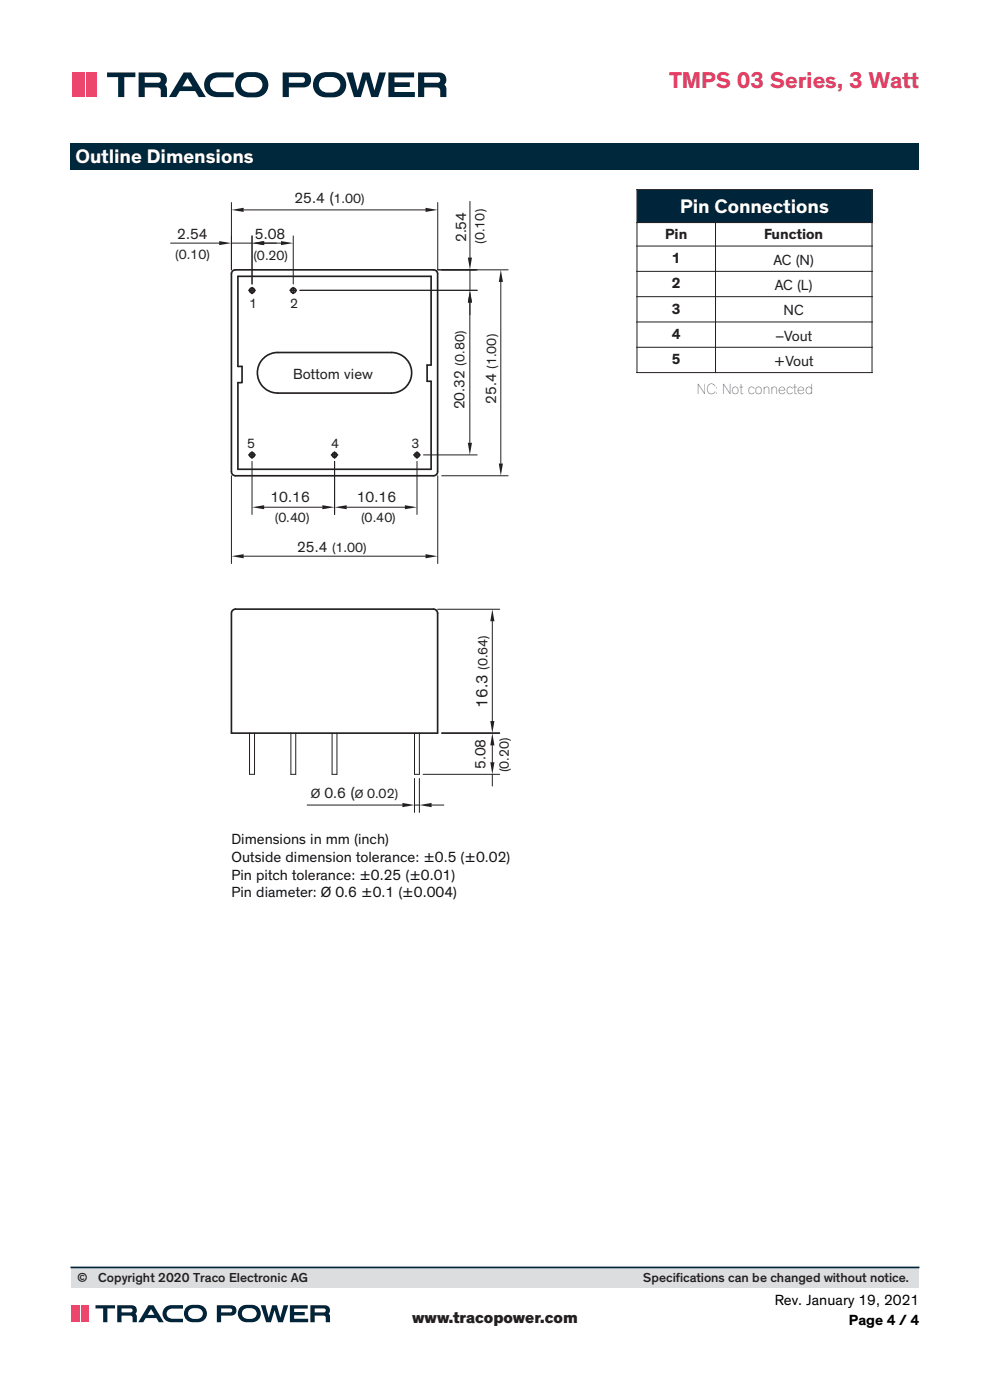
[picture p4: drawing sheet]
<svg xmlns="http://www.w3.org/2000/svg" width="210mm" height="297mm" viewBox="0 0 210 297" stroke-linecap="round" stroke-linejoin="round" font-family="sans-serif">
<path d="M15 30.4h180v5.6h-180z" fill="#00283d"/>
<path d="M49.4 57.4l.5-.2h42.1a.86 .86 0 0 1 .8 .9v42a.85 .85 0 0 1-.8 .8h-42.1a.85 .85 0 0 1-.8-.8v-42.1zM50.5 58.6h41v18.8h-.9v3.5h.9v18.7h-41v-18.4h.8v-3.5h-.8zM55.8 76.1a5 5 0 0 1 2.5-1.3h24.7a4.3 4.3 0 0 1 4.3 3.7v.9a4.3 4.3 0 0 1-4.3 4h-24.1a4.4 4.4 0 0 1-4.3-4v-.6a4.4 4.4 0 0 1 1.2-2.7zM49.2 129.6l.6-.4h42.2a.86 .86 0 0 1 .8 .9v25.4h-43.7v-25.5z" fill="none" stroke="#231f20" stroke-width=".35"/>
<path d="M93.7 155.5h12.3M104.4 158.1v3.6M89.8 164.3h16.2M104.4 164.3v2.5" fill="none" stroke="#231f20" stroke-width=".21"/>
<g fill="#231f20">
<path d="M104.4 155.5l.5 2.6h-.9z"/>
<path d="M104 161.7h.9l-.5 2.6z"/>
</g>
<path d="M93.7 57.2h14.1M106.2 59.8v38.5M93.7 100.9h14.1" fill="none" stroke="#231f20" stroke-width=".21"/>
<g fill="#231f20">
<path d="M106.2 57.2l.5 2.6h-.9z"/>
<path d="M105.8 98.3h.9l-.5 2.6z"/>
</g>
<path d="M93.7 57.2h7.4M92.8 129.2h13.2M104.4 131.8v21.2M93.7 155.5h12.3" fill="none" stroke="#231f20" stroke-width=".21"/>
<g fill="#231f20">
<path d="M104 153h.9l-.5 2.5z"/>
<path d="M104.4 129.2l.5 2.6h-.9z"/>
</g>
<path d="M53.5 61v1.3" fill="none" stroke="#231f20" stroke-width=".35"/>
<path d="M49.1 43v14.2M51.7 44.5h38.6M92.9 43v14.2" fill="none" stroke="#231f20" stroke-width=".21"/>
<g fill="#231f20">
<path d="M49.1 44.5l2.6-.4v.9z"/>
<path d="M90.3 44.1l2.5 .4-2.5 .5z"/>
</g>
<path d="M36.2 51.6h10.3M49.1 50v7.2M49.1 51.6h4.4M53.5 50v10.3M56 51.6h2.6M92.9 57.2h7.7" fill="none" stroke="#231f20" stroke-width=".21"/>
<path d="M52.8 61.6h1.3" fill="none" stroke="#231f20" stroke-width=".35"/>
<g fill="#231f20">
<path d="M53.5 51.6l2.5-.4v.8z"/>
<path d="M46.5 51.2l2.6 .4-2.6 .4z"/>
</g>
<path d="M53.5 50v10.3M56 51.6h3.6M62.2 50v10.3" fill="none" stroke="#231f20" stroke-width=".21"/>
<g fill="#231f20">
<path d="M53.5 51.6l2.5-.4v.8z"/>
<path d="M59.6 51.2l2.6 .4-2.6 .4z"/>
</g>
<path d="M53.5 97.9v11.2M71 97.9v11.2M56 107.6h12.4" fill="none" stroke="#231f20" stroke-width=".21"/>
<g fill="#231f20">
<path d="M68.4 107.2l2.6 .4-2.6 .4z"/>
<path d="M53.5 107.6l2.5-.4v.8z"/>
</g>
<path d="M71 97.9v11.2M88.5 97.9v11.2M73.5 107.6h12.4" fill="none" stroke="#231f20" stroke-width=".21"/>
<g fill="#231f20">
<path d="M71 107.6l2.5-.4v.8z"/>
<path d="M85.9 107.2l2.6 .4-2.6 .4z"/>
</g>
<path d="M49.1 100.9v18.7M51.7 118h38.6M92.9 100.9v18.7" fill="none" stroke="#231f20" stroke-width=".21"/>
<g fill="#231f20">
<path d="M90.3 117.6l2.5 .4-2.5 .4z"/>
<path d="M49.1 118l2.6-.4v.8z"/>
</g>
<path d="M63.6 61.6h37.6M99.7 64.2v29.7M89.8 96.5h11.4" fill="none" stroke="#231f20" stroke-width=".21"/>
<g fill="#231f20">
<path d="M99.7 61.6l.4 2.6h-.9z"/>
<path d="M99.2 93.9h.9l-.4 2.6z"/>
</g>
<path d="M92.9 57.2h8.3M99.7 42.7v11.9M99.7 57.2v4.4M63.6 61.6h37.6M99.7 64.2v2.6" fill="none" stroke="#231f20" stroke-width=".21"/>
<g fill="#231f20">
<path d="M99.7 61.6l.4 2.6h-.9z"/>
<path d="M99.2 54.6h.9l-.4 2.6z"/>
</g>
<path d="M52.9 155.5v8.8h1.1v-8.8M61.7 155.5v8.8h1v-8.8M70.4 155.5v8.8h1.1v-8.8M87.9 155.5v8.8h1.1v-8.8M65.1 170.8h20.3M87.9 165.1v7.3M87.9 170.8h1.1M89 165.1v7.3M91.6 170.8h2.6" fill="none" stroke="#231f20" stroke-width=".21"/>
<g fill="none" stroke="#231f20" stroke-width=".35">
<path d="M61.5 61.6h1.3M62.2 61v1.3M52.8 96.5h1.3M53.5 95.9v1.3M70.3 96.5h1.3M71 95.9v1.3M87.8 96.5h1.3M88.5 95.9v1.3"/>
<circle cx="53.5" cy="61.6" r=".52"/>
<circle cx="62.2" cy="61.6" r=".53"/>
<circle cx="53.5" cy="96.5" r=".51"/>
<circle cx="71" cy="96.5" r=".51"/>
<circle cx="88.4" cy="96.5" r=".51"/>
</g>
<g fill="#231f20">
<path d="M89 170.8l2.6-.5v.9z"/>
<path d="M85.4 170.3l2.5 .5-2.5 .4z"/>
</g>
<path d="M135.1 40.2h49.9v7h-49.9z" fill="#00243a"/>
<g fill="none" stroke="#231f20" stroke-width=".21">
<path d="M135 40.2h50M135 47.2h50M135 52.2h50M135 57.6h50M135.1 40.3v6.8M135.1 47.3v4.8M135.1 52.3v5.2M135.1 57.6v5.3M151.8 47.3v4.8M151.8 52.3v5.2M151.8 57.6v5.3M185 40.3v6.8"/>
<path d="M185 47.3v4.8M185 52.3v5.2M185 57.6v5.3M135 62.9h50M135 68.3h50M135 73.7h50M135 79h50M135.1 63v5.2M135.1 68.4v5.2M135.1 73.7v5.3M151.8 63v5.2M151.8 68.4v5.2"/>
<path d="M151.8 73.7v5.3M185 63v5.2M185 68.4v5.2M185 73.7v5.3"/>
</g>
<g fill="#00243a">
<path d="M82.4 15.4h5.4v1h-4.1v1.1h3.2v1h-3.2v1h4.3v1.1h-5.6z"/>
<path d="M44.2 16a6.7 6.7 0 0 1 4-.6h1.4v1h-3.2a1.59 1.59 0 0 0-1.9 1.6 1.59 1.59 0 0 0 1.9 1.5h3.2v1.1h-3.5a2.64 2.64 0 0 1-2.6-1.6 2.64 2.64 0 0 1 .7-3z"/>
<path d="M22.7 15.4h6v1h-2.3v4.2h-1.3v-4.2h-2.4z"/>
<path d="M73.4 15.4h1.5l1 3.8 1-3.8h1.5l1 3.8 1.1-3.8h1.4l-1.7 5.2h-1.4l-1.1-3.7-1.1 3.7h-1.5z"/>
<path d="M39.8 16.6l1 1.7h-2.1zM39 15.4l-3.2 5.2h1.6l.7-1.3h3.3l.8 1.3h1.5l-3.2-5.2z"/>
<path d="M51.6 16.8a3 3 0 0 1 3.8 .4 1.69 1.69 0 0 1-.1 1.8 1.69 1.69 0 0 1-1.8 .6 1.8 1.8 0 0 1-1.9-.4 1.8 1.8 0 0 1-.3-2zM50.7 15.9a2.71 2.71 0 0 0-.6 3.1 2.71 2.71 0 0 0 2.6 1.7 3.9 3.9 0 0 0 3.7-1.1 2.69 2.69 0 0 0 .2-2.9 2.69 2.69 0 0 0-2.5-1.4 4.3 4.3 0 0 0-3.4 .6z"/>
<path d="M68.1 16.8a3 3 0 0 1 3.9 .4 1.69 1.69 0 0 1-.2 1.8 1.69 1.69 0 0 1-1.7 .6 1.8 1.8 0 0 1-2-.4 1.8 1.8 0 0 1-.3-2zM67.3 15.9a2.71 2.71 0 0 0-.7 3.1 2.71 2.71 0 0 0 2.6 1.7 3.9 3.9 0 0 0 3.7-1.1 2.69 2.69 0 0 0 .2-2.9 2.69 2.69 0 0 0-2.4-1.4 4.3 4.3 0 0 0-3.4 .6z"/>
</g>
<g fill="#00243a">
<path d="M61.3 16.4h2.8a.6 .6 0 0 1 .6 .6 .6 .6 0 0 1-.6 .6h-2.8zM60 15.4v5.2h1.3v-2h3a1.59 1.59 0 0 0 1.7-1.6 1.59 1.59 0 0 0-1.7-1.6z" fill-rule="evenodd"/>
<path d="M90 16.4h2.8a.6 .6 0 0 1 .6 .6 .6 .6 0 0 1-.6 .6h-2.8zM88.7 15.4v5.2h1.3v-2h2.6a.78 .78 0 0 1 .8 1v1h1.3l-.1-2.1-.3-.5a1.55 1.55 0 0 0 .2-1.8 1.55 1.55 0 0 0-1.5-.8z" fill-rule="evenodd"/>
<path d="M30.7 16.4h2.8a.6 .6 0 0 1 .6 .6 .6 .6 0 0 1-.6 .6h-2.8zM29.4 15.4v5.2h1.3v-2h2.6a.78 .78 0 0 1 .8 1v1h1.3l-.1-2.1-.3-.5a1.55 1.55 0 0 0 .3-1.8 1.55 1.55 0 0 0-1.6-.8z" fill-rule="evenodd"/>
</g>
<g fill="#ed466c">
<path d="M15.3 15.4h2.2v5.2h-2.2z"/>
<path d="M18.3 15.4h2.1v5.2h-2.1z"/>
</g>
<path d="M17.9 15.4v5.2" fill="none" stroke="#ed466c" stroke-width=".29"/>
<path d="M15.1 268.9h179.8v4.4h-179.8z" fill="#dcdddf"/>
<path d="M15.1 268.9h179.8" fill="none" stroke="#00243a" stroke-width=".35"/>
<g fill="#00243a">
<path d="M61.5 276.9h3.8v.7h-2.9v.7h2.2v.7h-2.2v.8h3v.7h-3.9z"/>
<path d="M35 277.4a4.6 4.6 0 0 1 3.2-.5h.6v.7h-2.2a1.1 1.1 0 0 0-1.3 1.1 1.1 1.1 0 0 0 1.3 1.1h2.2v.7h-2.4a1.82 1.82 0 0 1-1.8-1 1.82 1.82 0 0 1 .4-2.1z"/>
<path d="M20.3 276.9h4.1v.7h-1.6v2.9h-.9v-2.9h-1.6z"/>
<path d="M55.3 276.9h1l.7 2.6 .7-2.6h1l.8 2.6 .7-2.6h.9l-1.1 3.6h-1l-.8-2.6-.7 2.6h-1z"/>
<path d="M32 277.7l.8 1.2h-1.5zM31.5 276.9l-2.2 3.6h1.1l.5-.9h2.3l.5 .9h1l-2.1-3.6z"/>
<path d="M40.3 277.8a2.03 2.03 0 0 1 2.7 .5 1.32 1.32 0 0 1-1.8 1.5 1.15 1.15 0 0 1-1.2-.7 1.15 1.15 0 0 1 .3-1.3zM39.5 277.4a1.87 1.87 0 0 0-.3 2 1.87 1.87 0 0 0 1.8 1.1 2.5 2.5 0 0 0 2.7-.9 1.86 1.86 0 0 0-1.7-2.8 2.72 2.72 0 0 0-2.5 .6z"/>
<path d="M51.7 277.8a2.03 2.03 0 0 1 2.7 .5 1.32 1.32 0 0 1-1.8 1.5 1.15 1.15 0 0 1-1.2-.7 1.15 1.15 0 0 1 .3-1.3zM50.9 277.4a1.87 1.87 0 0 0-.3 2 1.87 1.87 0 0 0 1.8 1.1 2.5 2.5 0 0 0 2.7-.9 1.86 1.86 0 0 0-1.7-2.8 2.72 2.72 0 0 0-2.5 .6z"/>
</g>
<g fill="#00243a">
<path d="M46.9 277.6h2.2a.42 .42 0 0 1 .1 .5 .42 .42 0 0 1-.4 .3h-1.9zM46 276.9v3.6h.9v-1.4h2.1a1.1 1.1 0 0 0 1.2-1.1 1.1 1.1 0 0 0-1.2-1.1z" fill-rule="evenodd"/>
<path d="M66.8 277.6h2.1a.43 .43 0 0 1 .2 .5 .43 .43 0 0 1-.4 .3h-1.9zM65.8 276.9v3.6h1v-1.4h1.8a1.03 1.03 0 0 1 .5 1.4h.9v-1.1l-.3-.7a1.07 1.07 0 0 0 .2-1.2 1.07 1.07 0 0 0-1.1-.6z" fill-rule="evenodd"/>
<path d="M25.8 277.6h2.1a.43 .43 0 0 1 .2 .5 .43 .43 0 0 1-.4 .3h-1.9zM24.9 276.9v3.6h.9v-1.4h1.8a1.03 1.03 0 0 1 .5 1.4h.9v-1.1l-.3-.7a1.07 1.07 0 0 0 .2-1.2 1.07 1.07 0 0 0-1.1-.6z" fill-rule="evenodd"/>
</g>
<g fill="#ec476c">
<path d="M15.1 276.9h1.5v3.6h-1.5z"/>
<path d="M17.2 276.9h1.5v3.6h-1.5z"/>
</g>
<path d="M16.9 276.9v3.6" fill="none" stroke="#ec476c" stroke-width=".21"/>
<text font-size="4.9" fill="#e53d63" x="142" y="18.7">TMPS 03 Series, 3 Watt</text>
<g font-size="4.2" fill="#fff">
<text x="16" y="34.5">Outline Dimensions</text>
<text x="144.3" y="45.2">Pin Connections</text>
</g>
<g font-size="3.5" fill="#231f20">
<text x="103.4" y="150.1" transform="rotate(-90 103.4 150.1)">16.3</text>
<text x="74.3" y="169.4">(</text>
<text x="87.4" y="280.7">www.tracopower.com</text>
</g>
<g font-size="3.2" fill="#231f20">
<text x="62.4" y="43">25.4 (1.00)</text>
<text x="37.6" y="50.7">2.54</text>
<text x="54.1" y="50.7">5.08</text>
<text x="98.9" y="51.4" transform="rotate(-90 98.9 51.4)">2.54</text>
<text x="141.1" y="50.8">Pin</text>
<text x="162.1" y="50.8">Function</text>
<text x="142.5" y="55.8">1</text>
<text x="164.1" y="56.2">AC (N)</text>
<text x="142.5" y="61.1">2</text>
<text x="164.3" y="61.5">AC (L)</text>
<text x="142.5" y="66.5">3</text>
<text x="142.5" y="71.9">4</text>
<text x="166.2" y="66.9">NC</text>
<text x="142.5" y="77.2">5</text>
<text x="164.2" y="77.6">+Vout</text>
<text x="164.5" y="72.3">–Vout</text>
<text x="62.2" y="80.3">Bottom view</text>
<text x="147.8" y="83.5">NC: Not connected</text>
<text x="98.5" y="86.9" transform="rotate(-90 98.5 86.9)">20.32 (0.80)</text>
<text x="105.3" y="85.7" transform="rotate(-90 105.3 85.7)">25.4 (1.00)</text>
<text x="57.4" y="106.5">10.16</text>
<text x="75.7" y="106.5">10.16</text>
<text x="63" y="117.2">25.4 (1.00)</text>
<text x="103" y="163.2" transform="rotate(-90 103 163.2)">5.08</text>
</g>
<g font-size="3.2" fill="#101315">
<text x="49.1" y="179">Dimensions in mm (inch)</text>
<text x="49.1" y="182.8">Outside dimension tolerance: ±0.5 (±0.02)</text>
<text x="49.1" y="186.6">Pin pitch tolerance: ±0.25 (±0.01)</text>
<text x="49.1" y="190.4">Pin diameter: Ø 0.6 ±0.1 (±0.004)</text>
</g>
<g font-size="3.2">
<text x="164.3" y="276.9">Rev. January 19, 2021</text>
<text x="180.1" y="281.1">Page 4 / 4</text>
</g>
<g font-size="2.9" fill="#231f20">
<text x="102.8" y="51.7" transform="rotate(-90 102.8 51.7)">(0.10)</text>
<text x="37.2" y="55">(0.10)</text>
<text x="53.8" y="55.2">(0.20)</text>
<text x="52.8" y="65.3">1</text>
<text x="61.5" y="65.3">2</text>
<text x="52.5" y="95">5</text>
<text x="70.2" y="95">4</text>
<text x="87.3" y="95">3</text>
<text x="58.3" y="110.7">(0.40)</text>
<text x="76.6" y="110.7">(0.40)</text>
<text x="103.4" y="142.1" transform="rotate(-90 103.4 142.1)">(0.64)</text>
<text x="108" y="163.8" transform="rotate(-90 108 163.8)">(0.20)</text>
<text x="65.9" y="169.4">Ø 0.6</text>
</g>
<g font-size="2.8" fill="#231f20">
<text x="16.4" y="272">©</text>
<text x="20.8" y="272">Copyright 2020 Traco Electronic AG</text>
<text x="136.4" y="272">Specif</text>
<text x="143.4" y="272">ications can be changed without notice.</text>
</g>
<text font-size="2.6" fill="#231f20" x="75.2" y="169.4">Ø 0.02)</text>
</svg>
